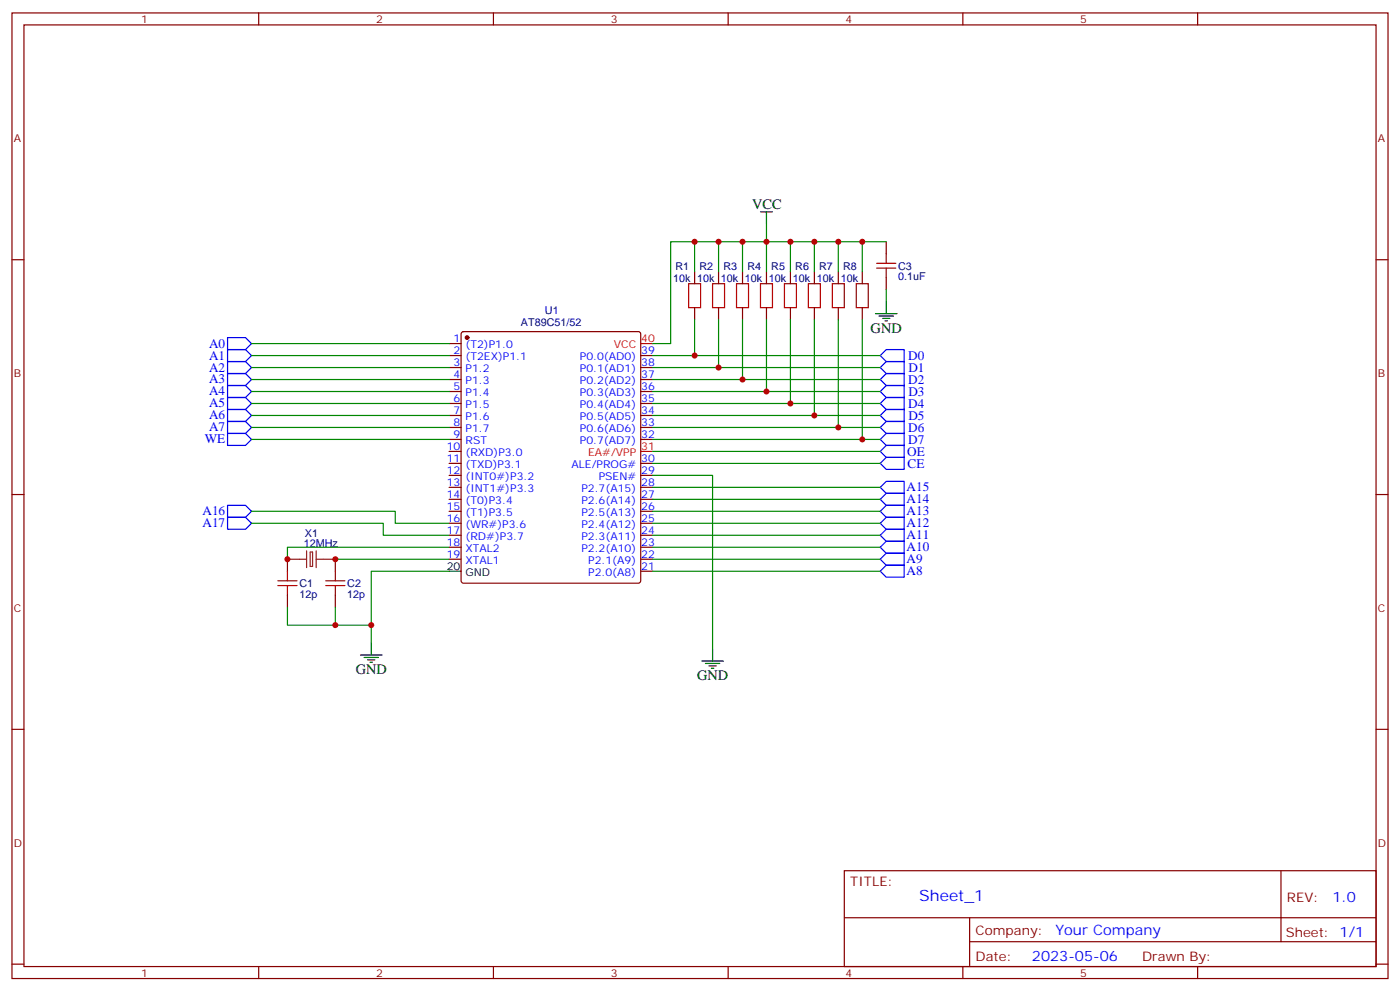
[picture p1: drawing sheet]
<svg xmlns="http://www.w3.org/2000/svg" width="412mm" height="292mm" viewBox="0 0 412 292" stroke-linecap="round" stroke-linejoin="round" font-family="sans-serif">
<g fill="none" stroke="#870000" stroke-width=".35">
<path d="M3.5 3.8h405.4v284.3h-405.4zM7.1 7.3h398.2v277.3h-398.2zM76.2 3.8v3.5M145.3 3.8v3.5M214.5 3.8v3.5M283.6 3.8v3.5M352.8 3.8v3.5M3.5 76.5h3.6M261.1 71.2v3.5M405.3 76.5h3.6M136.1 97.9l.4-.3h51.5l.5 .3 .2 .5v72.6l-.2 .5-.5 .2h-51.5l-.5-.2-.2-.5v-72.6zM204.6 80v3.5"/>
<path d="M204.6 90.6v3.5M211.7 80v3.5M211.7 90.6v3.5M218.7 80v3.5M218.7 90.6v3.5M225.8 80v3.5M225.8 90.6v3.5M232.8 80v3.5M232.8 90.6v3.5M239.9 80v3.5M239.9 90.6v3.5M246.9 80v3.5"/>
<path d="M246.9 90.6v3.5M254 80v3.5M254 90.6v3.5M261.1 81.8v3.5M132.3 101.2h3.5M132.3 104.7h3.5M132.3 108.2h3.5M132.3 111.8h3.5M132.3 115.3h3.5M132.3 118.8h3.5M188.7 104.7h3.6M188.7 108.2h3.6"/>
<path d="M188.7 111.8h3.6M188.7 115.3h3.6M188.7 118.8h3.6M132.3 122.3h3.5M132.3 125.9h3.5M132.3 129.4h3.5M132.3 132.9h3.5M132.3 136.5h3.5M132.3 140h3.5M188.7 122.3h3.6M188.7 125.9h3.6M188.7 129.4h3.6"/>
<path d="M188.7 136.5h3.6M188.7 140h3.6M3.5 145.6h3.6M132.3 143.5h3.5M132.3 147h3.5M132.3 150.6h3.5M132.3 154.1h3.5M132.3 157.6h3.5M188.7 143.5h3.6M188.7 147h3.6M188.7 150.6h3.6M188.7 154.1h3.6"/>
<path d="M188.7 157.6h3.6M405.3 145.6h3.6M84.7 164.7v3.5M84.7 175.3v3.5M98.8 164.7v3.5M98.8 175.3v3.5M132.3 161.1h3.5M132.3 164.7h3.5M188.7 161.1h3.6M188.7 164.7h3.6M188.7 168.2h3.6M3.5 214.8h3.6"/>
<path d="M405.3 214.8h3.6M248.7 256.4h156.6v28.2h-156.6zM377.3 256.4v20.9M248.7 270.2h156.5M285.6 277.3h119.6M285.6 270.2v14.2M3.5 283.9h3.6M76.2 284.6v3.5M145.3 284.6v3.5M214.5 284.6v3.5M283.6 284.6v3.5M352.8 284.6v3.5"/>
<path d="M405.3 283.9h3.6"/>
</g>
<circle cx="137.6" cy="99.4" r=".53" fill="#870000" stroke="#870000" stroke-width=".35"/>
<g fill="none" stroke="#000" stroke-width=".35">
<path d="M224 62.4h3.5M225.8 62.4v3.5M257.9 92.4h6.3M258.9 93.1h4.3M260 93.8h2.1M260.7 94.5h.7M261.1 88.8v3.6M132.3 168.2h3.5M106.2 192.9h6.3M107.2 193.6h4.3M108.3 194.3h2.1M109 195h.7"/>
<path d="M109.4 189.4v3.5M206.7 194.7h6.4M207.8 195.4h4.2M208.8 196.1h2.2M209.5 196.8h.8M209.9 191.1v3.6"/>
</g>
<path d="M188.7 101.2h3.6M188.7 132.9h3.6" fill="none" stroke="#f00" stroke-width=".35"/>
<g fill="none" stroke="#00f" stroke-width=".35">
<path d="M67 99.4h5.3l1.8 1.8-1.8 1.7h-5.3zM67 102.9h5.3l1.8 1.8-1.8 1.8h-5.3zM67 106.5h5.3l1.8 1.7-1.8 1.8h-5.3zM67 110h5.3l1.8 1.8-1.8 1.7h-5.3zM67 113.5h5.3l1.8 1.8-1.8 1.8h-5.3zM67 117.1h5.3l1.8 1.7-1.8 1.8h-5.3zM259.3 104.7l1.8-1.8h5.2v3.6h-5.2zM259.3 118.8l1.8-1.7h5.2v3.5h-5.2zM261.1 106.5h5.2v3.5h-5.2l-1.8-1.8zM261.1 110h5.2v3.5h-5.2l-1.8-1.7zM261.1 113.5h5.2v3.6h-5.2l-1.8-1.8zM67 120.6h5.3l1.8 1.7-1.8 1.8h-5.3z"/>
<path d="M67 124.1h5.3l1.8 1.8-1.8 1.7h-5.3zM67 127.6h5.3l1.8 1.8-1.8 1.8h-5.3zM259.3 125.9l1.8-1.8h5.2v3.5h-5.2zM261.1 120.6h5.2v3.5h-5.2l-1.8-1.8zM261.1 127.6h5.2v3.6h-5.2l-1.8-1.8zM261.1 131.2h5.2v3.5h-5.2l-1.8-1.8zM261.1 134.7h5.2v3.5h-5.2l-1.8-1.7zM67 148.8h5.3l1.8 1.8-1.8 1.7h-5.3zM67 152.3h5.3l1.8 1.8-1.8 1.8h-5.3zM259.3 157.6l1.8-1.7h5.2v3.5h-5.2zM259.3 150.6l1.8-1.8h5.2v3.5h-5.2zM259.3 147l1.8-1.7h5.2v3.5h-5.2z"/>
<path d="M261.1 159.4h5.2v3.5h-5.2l-1.8-1.8zM261.1 152.3h5.2v3.6h-5.2l-1.8-1.8zM261.1 141.7h5.2v3.6h-5.2l-1.8-1.8zM261.1 166.4h5.2v3.6h-5.2l-1.8-1.8zM261.1 162.9h5.2v3.5h-5.2l-1.8-1.7z"/>
</g>
<g fill="none" stroke="#008700" stroke-width=".35">
<path d="M204.6 71.2h-7v30h-5.3M211.7 71.2v8.8M218.7 71.2v8.8M225.8 65.9v14.1M232.8 71.2v8.8M239.9 71.2v8.8M246.9 71.2v8.8M254 71.2h7.1M204.6 80v-8.8h49.4v8.8M204.6 94.1v10.6M211.7 94.1v14.1M218.7 94.1v17.7"/>
<path d="M225.8 94.1v21.2M232.8 94.1v24.7M239.9 94.1v28.2M246.9 94.1v31.8M254 94.1v35.3M261.1 85.3v3.5M74.1 104.7h58.2M74.1 108.2h58.2M74.1 111.8h58.2M74.1 115.3h58.2M74.1 118.8h58.2M74.1 101.2h58.2"/>
<path d="M192.3 104.7h67M192.3 108.2h67M192.3 111.8h67M192.3 115.3h67M192.3 118.8h67M74.1 122.3h58.2M74.1 125.9h58.2M74.1 129.4h58.2M192.3 140h17.6v51.1M192.3 122.3h67M192.3 125.9h67M192.3 129.4h67"/>
<path d="M192.3 132.9h67M192.3 136.5h67M74.1 154.1h38.8v3.5h19.4M74.1 150.6h42.3v3.5h15.9M192.3 157.6h67M192.3 154.1h67M192.3 150.6h67M192.3 147h67M192.3 143.5h67M84.7 178.8v5.3h24.7M98.8 164.7h33.5M98.8 178.8v5.3"/>
<path d="M132.3 168.2h-22.9v21.2M132.3 161.1h-47.6v3.6M192.3 164.7h67M192.3 168.2h67M192.3 161.1h67"/>
</g>
<g fill="none" stroke="#a10000" stroke-width=".35">
<path d="M258.2 77.5h5.7M258.2 79h5.7M261.1 74.7v2.8M261.1 79v2.8M202.8 83.5h3.6v7.1h-3.6zM209.9 83.5h3.5v7.1h-3.5zM217 83.5h3.5v7.1h-3.5zM224 83.5h3.5v7.1h-3.5zM231.1 83.5h3.5v7.1h-3.5zM238.1 83.5h3.6v7.1h-3.6zM245.2 83.5h3.5v7.1h-3.5zM252.2 83.5h3.6v7.1h-3.6z"/>
<path d="M81.8 171h5.7M81.8 172.4h5.7M84.7 168.2v2.8M84.7 172.4v2.9M96 171h5.6M96 172.4h5.6M98.8 168.2v2.8M98.8 172.4v2.9"/>
</g>
<path d="M84.7 164.7h5.6M90.3 162.2v4.9M91.4 162.6h.7v4.2h-.7zM93.1 164.7h5.7M93.1 162.2v4.9" fill="none" stroke="#8c2424" stroke-width=".35"/>
<g fill="#c00">
<circle cx="246.9" cy="71.2" r=".88"/>
<circle cx="239.9" cy="71.2" r=".88"/>
<circle cx="232.8" cy="71.2" r=".88"/>
<circle cx="225.8" cy="71.2" r=".88"/>
<circle cx="218.7" cy="71.2" r=".88"/>
<circle cx="211.7" cy="71.2" r=".88"/>
<circle cx="204.6" cy="104.7" r=".88"/>
<circle cx="218.7" cy="111.8" r=".88"/>
<circle cx="225.8" cy="115.3" r=".88"/>
<circle cx="232.8" cy="118.8" r=".88"/>
<circle cx="239.9" cy="122.3" r=".88"/>
<circle cx="246.9" cy="125.9" r=".88"/>
<circle cx="254" cy="129.4" r=".88"/>
<circle cx="204.6" cy="71.2" r=".88"/>
<circle cx="211.7" cy="108.2" r=".88"/>
<circle cx="84.7" cy="164.7" r=".88"/>
<circle cx="98.8" cy="164.7" r=".88"/>
<circle cx="109.4" cy="184.1" r=".88"/>
<circle cx="98.8" cy="184.1" r=".88"/>
<circle cx="254" cy="71.2" r=".88"/>
</g>
<text font-size="4.6" fill="#00f" x="270.8" y="265.4">Sheet_1</text>
<g font-size="4.2">
<text x="221.5" y="61.7">VCC</text>
<text x="256.5" y="98">GND</text>
<text x="104.8" y="198.5">GND</text>
<text x="205.3" y="200.3">GND</text>
</g>
<g font-size="4.2" fill="#00f">
<text x="392.5" y="265.7">1.0</text>
<text x="310.9" y="275.2">Your Company</text>
<text x="304" y="283">2023-05-06</text>
</g>
<g font-size="3.9" fill="#00f">
<text x="61.6" y="102.4">A0</text>
<text x="61.6" y="105.9">A1</text>
<text x="267.6" y="106">D0</text>
<text x="61.6" y="109.4">A2</text>
<text x="61.6" y="112.9">A3</text>
<text x="267.6" y="113.1">D2</text>
<text x="267.6" y="109.5">D1</text>
<text x="61.6" y="116.5">A4</text>
<text x="61.6" y="120">A5</text>
<text x="267.6" y="116.6">D3</text>
<text x="61.6" y="123.5">A6</text>
<text x="267.6" y="120.1">D4</text>
<text x="267.6" y="123.7">D5</text>
<text x="60.3" y="130.6">WE</text>
<text x="61.6" y="127">A7</text>
<text x="267.6" y="127.2">D6</text>
<text x="267.6" y="130.7">D7</text>
<text x="267.2" y="134.2">OE</text>
<text x="267.4" y="137.8">CE</text>
<text x="267.1" y="148.2">A14</text>
<text x="267.1" y="144.7">A15</text>
<text x="59.6" y="151.7">A16</text>
<text x="59.6" y="155.3">A17</text>
<text x="267.1" y="155.3">A12</text>
<text x="267.1" y="151.7">A13</text>
<text x="267.1" y="158.8">A11</text>
<text x="267.1" y="165.8">A9</text>
<text x="267.1" y="162.3">A10</text>
<text x="267.1" y="169.4">A8</text>
</g>
<g font-size="3.9" fill="#800">
<text x="250.5" y="261">TITLE:</text>
<text x="379.1" y="265.7">REV:</text>
<text x="287.4" y="275.2">Company:</text>
<text x="378.7" y="275.8">Sheet: 1/1</text>
<text x="287.4" y="282.9">Date:</text>
<text x="336.4" y="282.9">Drawn By:</text>
</g>
<g font-size="3.2" fill="#800">
<text x="41.6" y="6.8">1</text>
<text x="110.8" y="6.8">2</text>
<text x="179.9" y="6.8">3</text>
<text x="249.1" y="6.8">4</text>
<text x="318.2" y="6.8">5</text>
<text x="4.1" y="41.9">A</text>
<text x="405.9" y="41.9">A</text>
<text x="4.1" y="111.1">B</text>
<text x="405.9" y="111.1">B</text>
<text x="4.1" y="180.2">C</text>
<text x="405.9" y="180.2">C</text>
<text x="4.1" y="249.3">D</text>
<text x="405.9" y="249.3">D</text>
<text x="41.6" y="287.6">1</text>
<text x="110.8" y="287.6">2</text>
<text x="179.9" y="287.6">3</text>
<text x="249.1" y="287.6">4</text>
<text x="318.2" y="287.6">5</text>
</g>
<g font-size="3.2" fill="#000080">
<text x="198.3" y="82.9">10k</text>
<text x="199" y="79.4">R1</text>
<text x="205.3" y="82.9">10k</text>
<text x="206" y="79.4">R2</text>
<text x="212.4" y="82.9">10k</text>
<text x="213.1" y="79.4">R3</text>
<text x="219.4" y="82.9">10k</text>
<text x="220.1" y="79.4">R4</text>
<text x="226.5" y="82.9">10k</text>
<text x="227.2" y="79.4">R5</text>
<text x="233.5" y="82.9">10k</text>
<text x="234.3" y="79.4">R6</text>
<text x="240.6" y="82.9">10k</text>
<text x="241.3" y="79.4">R7</text>
<text x="247.7" y="82.9">10k</text>
<text x="248.4" y="79.4">R8</text>
<text x="264.6" y="82.5">0.1uF</text>
<text x="264.6" y="79.4">C3</text>
<text x="153.5" y="95.9">AT89C51/52</text>
<text x="160.5" y="92.4">U1</text>
<text x="89.5" y="161.1">12MHz</text>
<text x="89.8" y="158">X1</text>
<text x="88.2" y="172.9">C1</text>
<text x="102.3" y="172.9">C2</text>
<text x="88.2" y="176">12p</text>
<text x="102.3" y="176">12p</text>
</g>
<g font-size="3.2" fill="#00f">
<text x="133.6" y="100.8">1</text>
<text x="133.6" y="104.4">2</text>
<text x="133.6" y="107.9">3</text>
<text x="137.1" y="102.6">(T2)P1.0</text>
<text x="137.1" y="106.1">(T2EX)P1.1</text>
<text x="170.8" y="106.1">P0.0(AD0)</text>
<text x="188.9" y="107.9">38</text>
<text x="188.9" y="104.4">39</text>
<text x="133.6" y="111.4">4</text>
<text x="137.1" y="109.6">P1.2</text>
<text x="137.1" y="113.2">P1.3</text>
<text x="170.8" y="113.2">P0.2(AD2)</text>
<text x="170.8" y="109.6">P0.1(AD1)</text>
<text x="188.9" y="111.4">37</text>
<text x="133.6" y="114.9">5</text>
<text x="133.6" y="118.5">6</text>
<text x="137.1" y="116.7">P1.4</text>
<text x="170.8" y="116.7">P0.3(AD3)</text>
<text x="188.9" y="118.5">35</text>
<text x="188.9" y="114.9">36</text>
<text x="133.6" y="122">7</text>
<text x="133.6" y="125.5">8</text>
<text x="137.1" y="120.2">P1.5</text>
<text x="137.1" y="123.8">P1.6</text>
<text x="170.8" y="123.8">P0.5(AD5)</text>
<text x="170.8" y="120.2">P0.4(AD4)</text>
<text x="188.9" y="125.5">33</text>
<text x="188.9" y="122">34</text>
<text x="133.6" y="129">9</text>
<text x="137.1" y="127.3">P1.7</text>
<text x="137.1" y="130.8">RST</text>
<text x="170.8" y="130.8">P0.7(AD7)</text>
<text x="170.8" y="127.3">P0.6(AD6)</text>
<text x="188.9" y="129">32</text>
<text x="131.6" y="132.6">10</text>
<text x="131.6" y="136.1">11</text>
<text x="137.1" y="134.3">(RXD)P3.0</text>
<text x="137.1" y="137.9">(TXD)P3.1</text>
<text x="168.4" y="137.9">ALE/PROG#</text>
<text x="188.9" y="136.1">30</text>
<text x="131.6" y="139.6">12</text>
<text x="131.6" y="143.2">13</text>
<text x="137.1" y="141.4">(INT0#)P3.2</text>
<text x="176.4" y="141.4">PSEN#</text>
<text x="188.9" y="143.2">28</text>
<text x="188.9" y="139.6">29</text>
<text x="131.6" y="146.7">14</text>
<text x="137.1" y="144.9">(INT1#)P3.3</text>
<text x="137.1" y="148.4">(T0)P3.4</text>
<text x="171.2" y="148.4">P2.6(A14)</text>
<text x="171.2" y="144.9">P2.7(A15)</text>
<text x="188.9" y="146.7">27</text>
<text x="131.6" y="150.2">15</text>
<text x="131.6" y="153.7">16</text>
<text x="137.1" y="152">(T1)P3.5</text>
<text x="137.1" y="155.5">(WR#)P3.6</text>
<text x="171.2" y="155.5">P2.4(A12)</text>
<text x="171.2" y="152">P2.5(A13)</text>
<text x="188.9" y="153.7">25</text>
<text x="188.9" y="150.2">26</text>
<text x="131.6" y="157.3">17</text>
<text x="131.6" y="160.8">18</text>
<text x="137.1" y="159">(RD#)P3.7</text>
<text x="171.2" y="159">P2.3(A11)</text>
<text x="188.9" y="160.8">23</text>
<text x="188.9" y="157.3">24</text>
<text x="131.6" y="164.3">19</text>
<text x="137.1" y="162.6">XTAL2</text>
<text x="137.1" y="166.1">XTAL1</text>
<text x="171.2" y="162.6">P2.2(A10)</text>
<text x="173.3" y="166.1">P2.1(A9)</text>
<text x="188.9" y="167.9">21</text>
<text x="188.9" y="164.3">22</text>
<text x="173.3" y="169.6">P2.0(A8)</text>
</g>
<g font-size="3.2" fill="#f00">
<text x="188.9" y="100.8">40</text>
<text x="180.8" y="102.6">VCC</text>
<text x="173.2" y="134.3">EA#/VPP</text>
<text x="188.9" y="132.6">31</text>
</g>
<g font-size="3.2">
<text x="131.6" y="167.9">20</text>
<text x="137.1" y="169.6">GND</text>
</g>
</svg>
